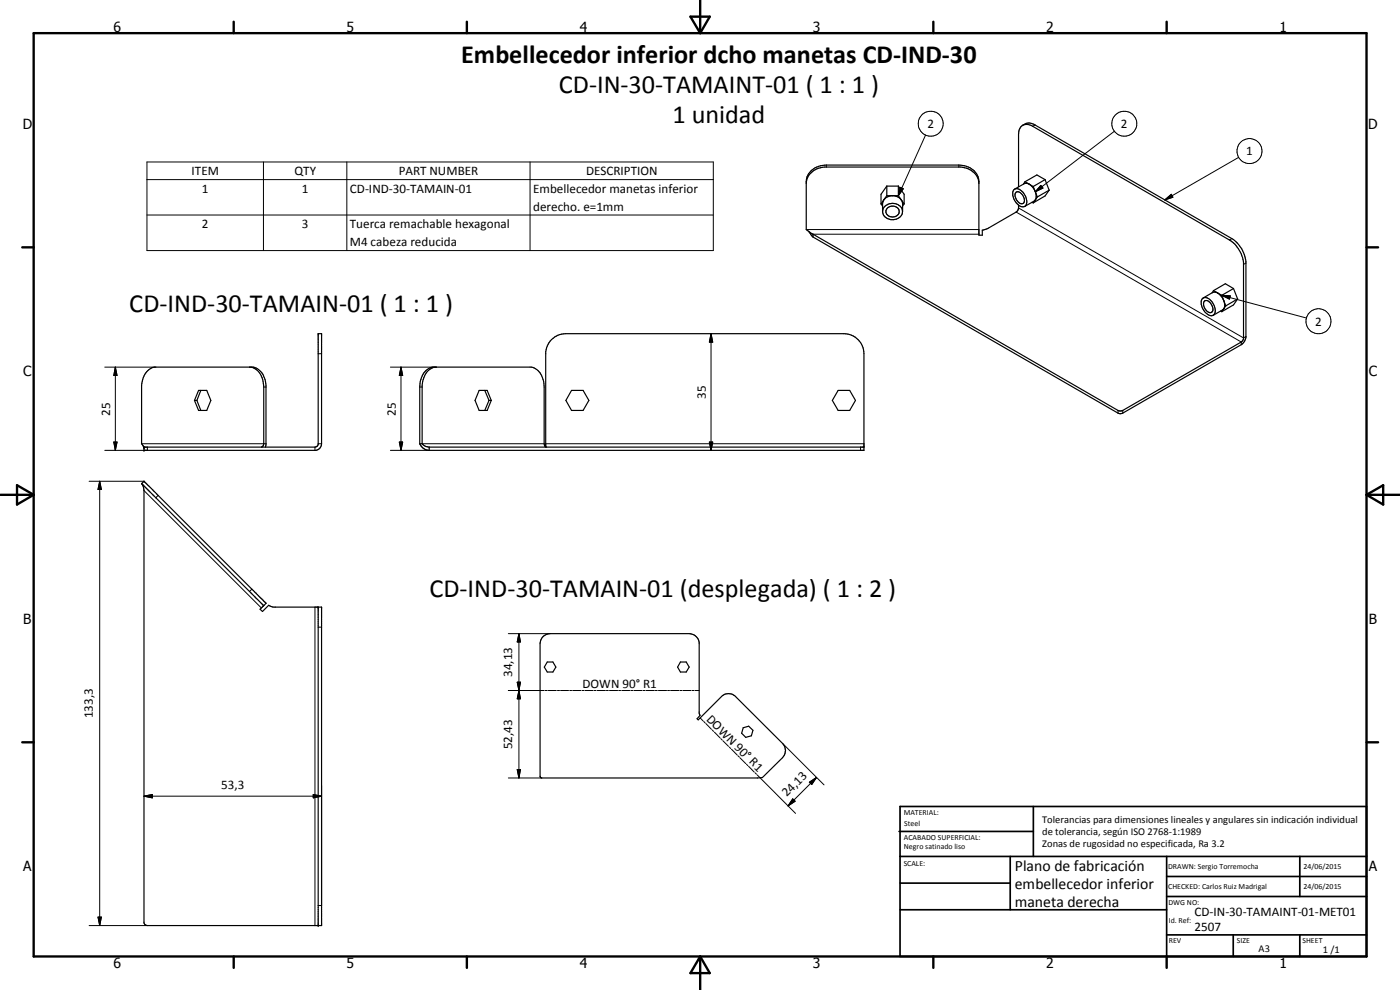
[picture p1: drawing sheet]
<svg xmlns="http://www.w3.org/2000/svg" width="420mm" height="297mm" viewBox="0 0 420 297" stroke-linecap="round" stroke-linejoin="round" font-family="sans-serif">
<g fill="none" stroke="#000" stroke-width=".35">
<path d="M306.9 37.6a3 3 0 0 1 3.7-.1l59.1 34.1a9.3 9.3 0 0 1 4.2 6.8v22.9l-.5 1.2-.9 .9-35.5 20.6-.9 .1-92.1-53M306.9 37.6l-.9 1.1-.3 1.6v15.7M306.9 37.6a3.1 3.1 0 0 1 3 .3l59.1 34.1a9.5 9.5 0 0 1 4.2 6.9v22.7l-.4 .8-35.8 20.7-.9 .2-92.1-53M242 55a5.5 5.5 0 0 1 5.4-4.9h41a5.4 5.4 0 0 1 5.4 4.9M265.2 59.9l-.3 1.3v2.3M265.2 59.9l-.8 1.3M266.1 55.8h3.5M266.1 55.8l-1.7 2.5v2.9M266.1 58.7h3.5M266.1 58.7l-.9 1.2M266.1 55.8v2.9M267.5 58.7l-1.4 .5-.9 .7"/>
<path d="M268.3 58.7l1.1 .4 1.1 .8M269.6 55.8l1.7 2.5v2.9M269.6 58.7l.9 1.2M269.6 55.8v2.9M270.5 59.9l.4 1.3-.1 2.4a3.1 3.1 0 0 1-3 2.4 3.1 3.1 0 0 1-2.9-2.5M270.5 59.9l.8 1.3M304.3 56.9a1.52 1.52 0 0 1 2.1 .2 3.7 3.7 0 0 1 1.3 4.7 2.48 2.48 0 0 1-3.2-1.6l-.4-1.2a1.95 1.95 0 0 1 .2-2.1zM304.5 56.7l3.1-1.7a3 3 0 0 1 2.9 2.2l.2 .3M305 57.7a2.23 2.23 0 0 1 2.1 1 2.23 2.23 0 0 1 0 2.3 1.81 1.81 0 0 1-2.3-1.6l-.1-.3a1.26 1.26 0 0 1 .3-1.4zM307.6 54.5l2.5 1.5M307.6 54.5l-.4 .7M310.1 56l.6 1.5"/>
<path d="M310.7 60l-3.2 1.9M310.7 57.5l.3 1.1-.3 1.4M310.7 57.5l.6 1.6M310.7 60l-.6 .9M311.3 59.1l-.6 .9M313.6 53.9l-2.4-1.4-3.6 2M313.6 53.9l1.3 3.2M313.6 53.9l-3.5 2.1M314.9 57.1l-1.3 1.7-3.5 2.1M314.9 57.1l-3.6 2M242.8 69.5l1.2 1.6M244 70.3v.8"/>
<path d="M264.4 61.2l.5 .6M266.3 62.4a1.98 1.98 0 0 1 2.4-.5 1.98 1.98 0 0 1 1.1 2.2 2.06 2.06 0 0 1-2.3 1 2.06 2.06 0 0 1-1.6-1.9zM270.8 63.3a3.1 3.1 0 0 0-3-2.3 3.1 3.1 0 0 0-2.9 2.5M271.3 61.2l-.4 .6M305.7 61.6l-.1 1.2-.5 .7-8.5 5-1.8 .5v1.6h-1v-16.2a5.6 5.6 0 0 0-6-4.9h-39.8a5.6 5.6 0 0 0-6 4.9v14.5l2 1.4M309.7 60.7l.4 .2M360.9 89.6a2.04 2.04 0 0 1 2.9 1 3.2 3.2 0 0 1 .4 3.9 2.13 2.13 0 0 1-2.7-1 3.7 3.7 0 0 1-.6-3.9zM361.5 90.3a2.21 2.21 0 0 1 2.5 2.2v.6a1.02 1.02 0 0 1-.9 .7 1.02 1.02 0 0 1-1-.5 2.56 2.56 0 0 1-.6-3zM364.2 87.2l1.3 .7M364.2 87.2l-.4 .7M365.5 87.9l1.2 1.3 .6 1M365.5 87.9l-1.4-.2-3 1.7"/>
<path d="M365.5 87.9l1.2 .7M366.3 93.3l.4 .2M366.7 88.6l.6 1.6M367.3 92.6l-3.2 2M367.3 90.2a2.57 2.57 0 0 1 0 2.4M367.3 90.2l.6 1.6M367.3 92.6l-.6 .9M367.9 91.8l-.6 .8M370.2 86.6l-2.5-1.5-3.5 2.1M370.2 86.6l1.2 3.1M370.2 86.6l-3.5 2M371.4 89.7l-1.2 1.8-3.5 2"/>
<path d="M371.4 89.7l-3.5 2.1M59.6 117.1h2.4l1.3 3-1.3 3h-2.4l-1.2-3zM60.3 117.1l-1.2 3M75.3 110.2a5.6 5.6 0 0 1 3.9 5.9v17l-.2 .7-.6 .4M130.5 110.2a5 5 0 0 0-3.6 4.2l-.2 1.2v17.5M143.8 117.1h2.4l1.2 3-1.2 3h-2.4l-1.2-3zM145.5 117.1l1.3 3M171.5 117.1h3.5l1.7 3-1.7 3h-3.5l-1.7-3zM251.5 117.1h3.5l1.7 3-1.7 3h-3.5l-1.7-3zM43 133.9l.1 .1M43.1 134l-.6-.9v-17.5a5.6 5.6 0 0 1 3.8-5.4h29.7a4.6 4.6 0 0 1 2.9 2.1l.6 1.5 .3 1.8v17.9l-.1 .7M43.1 134l.1 .2"/>
<path d="M43.1 134l.1 .3M43.2 134.2h51.3l.7-.3 .3-.6v-33.2h1v33a2.07 2.07 0 0 1-1.6 2h-51.7zM58.4 120.1h.7M59.1 120.1l1.2 3M126 133.1v-17a5.7 5.7 0 0 1 3.8-5.9h29.7a5.5 5.5 0 0 1 3.8 5.9v17l.3 .8 .4 .3M126 133.1a3.5 3.5 0 0 0 2.6 2h130.7v-29a6.1 6.1 0 0 0-6-6h-83.5a6.1 6.1 0 0 0-6 5.4v28.6M126 133.1h.7M126.7 133.1l.9 .8 1.2 .3M128.8 134.2h130.5M128.8 134.2v.9M146.8 120.1h.6M146.8 120.1l-1.3 3"/>
<path d="M42.5 145.1h.1M42.5 145.1l.7-.7 1.6 1.5 35 35.1-.7 .7M42.5 145.1l.4 .7 .3 1.4v129.7l.8 .8h52.5v-95.5h-14.3l-1.6-.6-1.8 1.9-.7-.7 1-1.1M42.5 145.1l36.6 36.6M95.5 182.2v95.5M163 191l.9-.6 1.2-.3h41.7a3.1 3.1 0 0 1 3 2.6v21.3l.3 .7-.9 .9 .3 .4 7.3-7.3a3.1 3.1 0 0 1 3.7 0l14.4 14.4a3 3 0 0 1 0 4.2l-6.1 6-1.5 .1h-64.9l-.3-.5v-39.8l.2-1.1zM164.2 198.6h1.7l.9 1.6-.9 1.4h-1.7l-.8-1.4zM204.2 198.6h1.7l.9 1.6-.9 1.4h-1.7l-.8-1.4zM223 218.4l1.7-.5 1.3 1.2-.5 1.7-1.7 .4-1.2-1.2z"/>
</g>
<g fill="none" stroke="#000" stroke-width=".3">
<path d="M310.6 37.5l-.7 .4M334.5 39.4l-23.8 18.1M44.1 48.6h170v26.6h-170zM44.1 53.9h170M79.1 48.6v26.6M104.1 48.6v26.6M159.1 48.6v26.6M248 49.5v.6M270.2 56.2l.9 .4-1.5 2.1zM277.8 40.5l-8.2 18.2M287.8 49.5v.6M312.4 55.6l.6 .8-2.3 1.1z"/>
<path d="M349.6 60l1.9-1.7 .5 .9zM371.8 47.2l-22.2 12.8M44.1 64.5h170M242 68.9h51.8M244 70.3h49.8M305 63.6l67.5 39v.8M305.7 62.4l67.5 39 .7-.4M369.7 71.6l-.7 .4M373.9 78.9l-.7 .4M366.7 88.6l2.5 .2-.2 .9zM366.7 88.6l25.4 6.8M31.4 110.2h15.4"/>
<path d="M34.6 110.2l.5 2.4h-.9zM34.6 110.2v24.9M79.2 116.1h.6M95.5 106.1h1M117.2 110.2h13.7M120.3 110.2l.6 2.4h-1.1zM120.3 110.2v24.9M126 116.1h.7M213.4 100.1l.5 2.6h-1zM213.4 100.1v35M34.2 132.6h.9l-.5 2.5zM42.5 133.1h37.3"/>
<path d="M44.2 134.2v.9h-12.8M94.5 134.2v.9M95.5 133.1h1M117.2 135.1h11.6M119.8 132.6h1.1l-.6 2.5zM126.7 133.1h36.6M163.8 133.1h95.5M212.9 132.6h1l-.5 2.5zM258.3 134.2v.9M335.5 123.1v.9M337 123.1v.9M26.7 144.4h16.5"/>
<path d="M29.9 144.4l.5 2.5h-1zM29.9 144.4v133.3M43.2 147.2l35.2 35.2M47.4 148.6l-.6 .8M75.6 176.8l-.7 .7M94.5 182.2v95.5M95.5 188.2h1M152.6 190.1h12.5M155.7 190.1l.5 2.5h-1zM155.7 190.1v43.3M152.6 207.2h10.7M155.2 204.7h1l-.5 2.5z"/>
<path d="M155.7 207.2l.5 2.5h-1zM163.6 207.2h.6M164.5 207.2h2.5M167.3 207.2h.6M168.2 207.2h2.4M171 207.2h.6M171.9 207.2h2.4M174.7 207.2h.5M175.5 207.2h2.5M178.3 207.2h.6M179.2 207.2h2.5M182 207.2h.6"/>
<path d="M182.9 207.2h2.5M185.7 207.2h.6M186.6 207.2h2.4M189.3 207.2h.6M190.2 207.2h2.5M193 207.2h.6M193.9 207.2h2.5M196.7 207.2h.6M197.6 207.2h2.5M200.4 207.2h.5M201.2 207.2h2.5M204 207.2h.6"/>
<path d="M204.9 207.2h2.5M207.7 207.2h.6M208.6 207.2h1.2M210.1 215.4l.9 .9M211.2 216.5l.4 .4M211.8 217.1l1.7 1.7M213.8 219l.4 .5M214.4 219.7l1.7 1.7M43.2 238.9l2.5-.5v1zM43.2 238.9h53.3M94 238.4l2.5 .5-2.5 .5zM96.5 235.7v36h-1"/>
<path d="M152.6 233.4h10M155.2 230.9h1l-.5 2.5zM216.3 221.6l.4 .4M216.9 222.2l1.7 1.7M218.9 224.2l.4 .4M219.5 224.8l1.7 1.7M221.4 226.7l.5 .5M222.1 227.4l1.7 1.7M224 229.3l.4 .4M224.7 229.9l1.6 1.7M226.6 231.9l.4 .4M227.2 232.5l11.5 11.6"/>
<path d="M234.9 223.1l12.4 12.4M237.9 239.7l.7 .7-2.1 1.4zM242.9 234.7l2.2-1.4-1.5 2.1zM245.1 233.3l-8.6 8.5M26.7 277.7h17.5M29.4 275.2h1l-.5 2.5z"/>
<circle cx="279.3" cy="37.1" r="3.8"/>
<circle cx="337.4" cy="37.1" r="3.7"/>
<circle cx="375" cy="45.3" r="3.8"/>
<circle cx="395.7" cy="96.4" r="3.7"/>
</g>
<g fill="#000">
<circle cx="43.2" cy="135.1" r=".18"/>
<circle cx="43.2" cy="134.4" r=".18"/>
<circle cx="43.2" cy="134.2" r=".18"/>
<circle cx="43.2" cy="144.4" r=".18"/>
<circle cx="95.5" cy="182.2" r=".18"/>
<circle cx="95.5" cy="277.7" r=".18"/>
</g>
<g fill="none" stroke="#000" stroke-width=".71">
<path d="M10.1 9.9h400v277.1h-400zM70.1 6.5v3.4M140.1 6.5v3.4M207.2 5h5.8l-2.9 4.9zM210.1 0v9.9M280.1 6.5v3.4M350.1 6.5v3.4M6.7 74.2h3.4M410.1 74.2h3.5M.1 148.5h10M5.1 145.6l5 2.9-5 2.9zM410.1 148.5h10"/>
<path d="M410.1 148.5l5-2.9v5.8zM6.7 222.7h3.4M410.1 222.7h3.5M70.1 287v3.4M140.1 287v3.4M210.1 287v10M210.1 287l2.9 5h-5.8zM280.1 287v3.4M350.1 287v3.4"/>
</g>
<g fill="none" stroke="#000" stroke-width=".51">
<path d="M269.8 249.5h40.3M270.1 242h140v45h-140zM270.1 257h140M303.2 257v16M310.1 242v15M350.1 257v30M390.1 257v12M270.1 265h33.1M270.1 273h80M350.1 269h60M350.1 263h60M350.1 280.5h60"/>
<path d="M370.1 280.5v6.5M390.1 280.5v6.5"/>
</g>
<g fill="#000">
<path d="M270.2 56.2l.9 .4-1.5 2.1zM312.4 55.6l.6 .8-2.3 1.1zM349.6 60l1.9-1.7 .5 .9zM366.7 88.6l2.5 .2-.2 .9zM34.6 110.2l.5 2.4h-.9zM120.3 110.2l.6 2.4h-1.1zM213.4 100.1l.5 2.6h-1zM34.2 132.6h.9l-.5 2.5zM119.8 132.6h1.1l-.6 2.5zM212.9 132.6h1l-.5 2.5zM29.9 144.4l.5 2.5h-1zM155.7 190.1l.5 2.5h-1z"/>
<path d="M155.2 204.7h1l-.5 2.5zM155.7 207.2l.5 2.5h-1zM43.2 238.9l2.5-.5v1zM94 238.4l2.5 .5-2.5 .5zM155.2 230.9h1l-.5 2.5zM237.9 239.7l.7 .7-2.1 1.4zM242.9 234.7l2.2-1.4-1.5 2.1zM29.4 275.2h1l-.5 2.5z"/>
</g>
<g font-size="7.9">
<text x="138.4" y="18.8">Embellecedor inferior dcho manetas CD-IND-30</text>
<text x="167.7" y="27.9">CD-IN-30-TAMAINT-01 ( 1 : 1 )</text>
<text x="201.8" y="36.8">1 unidad</text>
<text x="38.8" y="93.6">CD-IND-30-TAMAIN-01 ( 1 : 1 )</text>
<text x="128.9" y="179">CD-IND-30-TAMAIN-01 (desplegada) ( 1 : 2 )</text>
</g>
<g font-size="4.7">
<text x="304.6" y="261.2">Plano de fabricación</text>
<text x="304.6" y="266.6">embellecedor inferior</text>
<text x="304.6" y="272">maneta derecha</text>
</g>
<g font-size="4.2">
<text x="34" y="9.6">6</text>
<text x="104" y="9.6">5</text>
<text x="174" y="9.6">4</text>
<text x="244" y="9.6">3</text>
<text x="314" y="9.6">2</text>
<text x="384" y="9.6">1</text>
<text x="6.8" y="38.7">D</text>
<text x="410.6" y="38.7">D</text>
<text x="7" y="112.9">C</text>
<text x="410.8" y="112.9">C</text>
<text x="7" y="187.1">B</text>
<text x="410.8" y="187.1">B</text>
<text x="7" y="261.4">A</text>
<text x="410.8" y="261.4">A</text>
<text x="34" y="290.4">6</text>
<text x="104" y="290.4">5</text>
<text x="174" y="290.4">4</text>
<text x="244" y="290.4">3</text>
<text x="314" y="290.4">2</text>
<text x="384" y="290.4">1</text>
</g>
<g font-size="3.9">
<text x="278.3" y="38.4">2</text>
<text x="336.4" y="38.4">2</text>
<text x="374" y="46.6">1</text>
<text x="57.5" y="52.5">ITEM</text>
<text x="88.4" y="52.5">QTY</text>
<text x="119.7" y="52.5">PART NUMBER</text>
<text x="175.9" y="52.5">DESCRIPTION</text>
<text x="60.6" y="57.8">1</text>
<text x="90.6" y="57.8">1</text>
<text x="105" y="57.9">CD-IND-30-TAMAIN-01</text>
<text x="160" y="58">Embellecedor manetas inferior</text>
<text x="160" y="63.2">derecho. e=1mm</text>
<text x="60.6" y="68.5">2</text>
<text x="90.6" y="68.5">3</text>
<text x="105" y="68.5">Tuerca remachable hexagonal</text>
<text x="105" y="73.9">M4 cabeza reducida</text>
<text x="394.7" y="97.7">2</text>
<text x="211.8" y="119.7" transform="rotate(-90 211.8 119.7)">35</text>
<text x="33.1" y="124.7" transform="rotate(-90 33.1 124.7)">25</text>
<text x="118.8" y="124.7" transform="rotate(-90 118.8 124.7)">25</text>
<text x="153.7" y="203.2" transform="rotate(-90 153.7 203.2)">34,13</text>
<text x="174.8" y="206.4">DOWN 90° R1</text>
<text x="27.9" y="215.5" transform="rotate(-90 27.9 215.5)">133,3</text>
<text x="211.8" y="215.9" transform="rotate(45 211.8 215.9)">DOWN 90° R1</text>
<text x="153.7" y="224.8" transform="rotate(-90 153.7 224.8)">52,43</text>
<text x="66.4" y="236.8">53,3</text>
<text x="236.2" y="239.3" transform="rotate(-45 236.2 239.3)">24,13</text>
<text x="358.5" y="275">CD-IN-30-TAMAINT-01-MET01</text>
<text x="358.5" y="279.4">2507</text>
</g>
<g font-size="3.1">
<text x="312.7" y="246.8">Tolerancias para dimensiones lineales y angulares sin indicación individual</text>
<text x="312.7" y="250.4">de tolerancia, según ISO 2768-1:1989</text>
<text x="312.7" y="254">Zonas de rugosidad no especificada, Ra 3.2</text>
<text x="377.7" y="285.6">A3</text>
<text x="397" y="285.9">1 /1</text>
</g>
<g font-size="2.4">
<text x="271.2" y="244.4">MATERIAL:</text>
<text x="271.3" y="252">ACABADO SUPERFICIAL:</text>
<text x="271.4" y="247.9">Steel</text>
<text x="271.3" y="254.6">Negro satinado liso</text>
<text x="271.2" y="259.7">SCALE:</text>
<text x="350.6" y="260.8">DRAWN: Sergio Torremocha</text>
<text x="391.2" y="260.6">24/06/2015</text>
<text x="350.6" y="266.9">CHECKED: Carlos Ruiz Madrigal</text>
<text x="391.2" y="266.7">24/06/2015</text>
<text x="350.6" y="271.4">DWG NO:</text>
<text x="350.8" y="276.9">Id. Ref:</text>
<text x="350.8" y="282.8">REV</text>
<text x="371.2" y="282.9">SIZE</text>
<text x="390.9" y="282.9">SHEET</text>
</g>
</svg>
